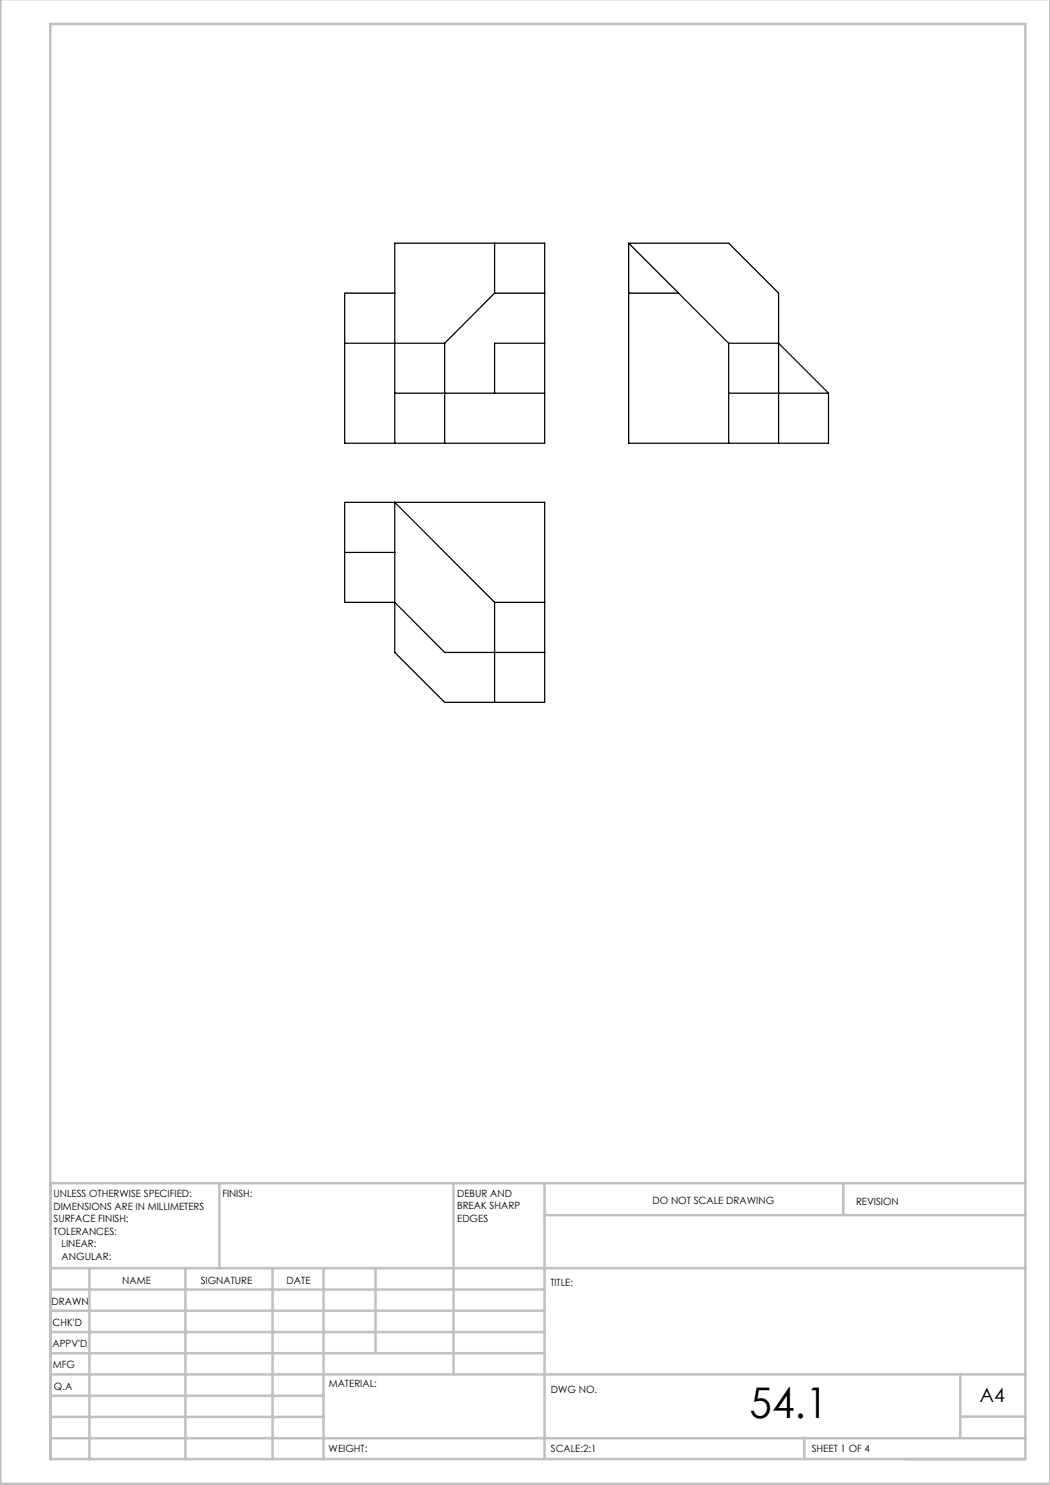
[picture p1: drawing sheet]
<svg xmlns="http://www.w3.org/2000/svg" width="210mm" height="297mm" viewBox="0 0 210 297" stroke-linecap="round" stroke-linejoin="round" font-family="sans-serif">
<g fill="none" stroke="#c0c0c0" stroke-width=".5">
<path d="M.1 -.1v296.9h209.9v-296.9M10.1 4.8h195v287h-195zM43.9 236.6v17M90.7 236.6v38.3M108.9 236.6v55.3M168.7 236.6v6.3M205.1 236.6h-195v55.3M10.1 253.6h195M10.1 257.9h98.8M17.9 253.6v38.3M37.1 253.6v38.3M54.5 253.6v38.3"/>
<path d="M64.7 253.6v38.3M75.1 253.6v17M108.9 243h96.2M10.1 270.6h98.8M10.1 266.4h98.8M10.1 262.1h98.8M10.1 279.1h54.6M10.1 274.9h195M192.1 274.8v12.7M10.1 287.7h195M10.1 283.4h54.6M160.9 287.5v4.3"/>
<path d="M192.1 283.3h13"/>
</g>
<g fill="none" stroke="#000" stroke-width=".25">
<path d="M79 58.6h-10.1v30h40v-40h-29.9v40M98.9 58.6h10M98.9 48.6v10M98.9 58.6l-10 10M125.7 48.6v40h40v-10M125.7 58.6h10M125.7 48.6l10 10M125.7 48.6h20l10 10v30M135.7 58.6l10 10M68.9 68.6h20M79 78.6h29.9M88.9 68.6v20"/>
<path d="M108.9 68.6h-10v10M145.7 68.6v20M145.7 68.6h10l10 10M145.7 78.6h20M68.9 110.5h10.1M98.9 120.5v20M98.9 120.5l-19.9-20v30l9.9 10h20v-40h-40v20h10.1l9.9 10h20M98.9 120.5h10"/>
</g>
<text font-size="8.5" x="149.9" y="283.5">54.1</text>
<text font-size="3.9" x="196" y="280.4">A4</text>
<g font-size="2">
<text x="10.7" y="239.5">UNLESS OTHERWISE SPECIFIED:</text>
<text x="44.5" y="239.5">FINISH:</text>
<text x="91.4" y="239.4">DEBUR AND</text>
<text x="10.7" y="242">DIMENSIONS ARE IN MILLIMETERS</text>
<text x="10.7" y="244.5">SURFACE FINISH:</text>
<text x="91.4" y="241.9">BREAK SHARP</text>
<text x="91.4" y="244.4">EDGES</text>
<text x="130.5" y="240.8">DO NOT SCALE DRAWING</text>
<text x="171.2" y="241">REVISION</text>
<text x="10.7" y="247">TOLERANCES:</text>
<text x="12.3" y="249.5">LINEAR:</text>
<text x="12.3" y="252">ANGULAR:</text>
<text x="24.4" y="256.9">NAME</text>
<text x="40.1" y="256.8">SIGNATURE</text>
<text x="57.3" y="256.8">DATE</text>
<text x="110.1" y="257.1">TITLE:</text>
<text x="10.3" y="260.9">DRAWN</text>
<text x="10.5" y="269.3">APPV'D</text>
<text x="10.5" y="265.2">CHK'D</text>
<text x="10.6" y="273.6">MFG</text>
<text x="10.8" y="278">Q.A</text>
<text x="65.8" y="277.4">MATERIAL:</text>
<text x="110.2" y="278.5">DWG NO.</text>
<text x="65.7" y="290.4">WEIGHT:</text>
<text x="110.2" y="290.5">SCALE:2:1</text>
<text x="162.4" y="290.4">SHEET 1 OF 4</text>
</g>
</svg>
